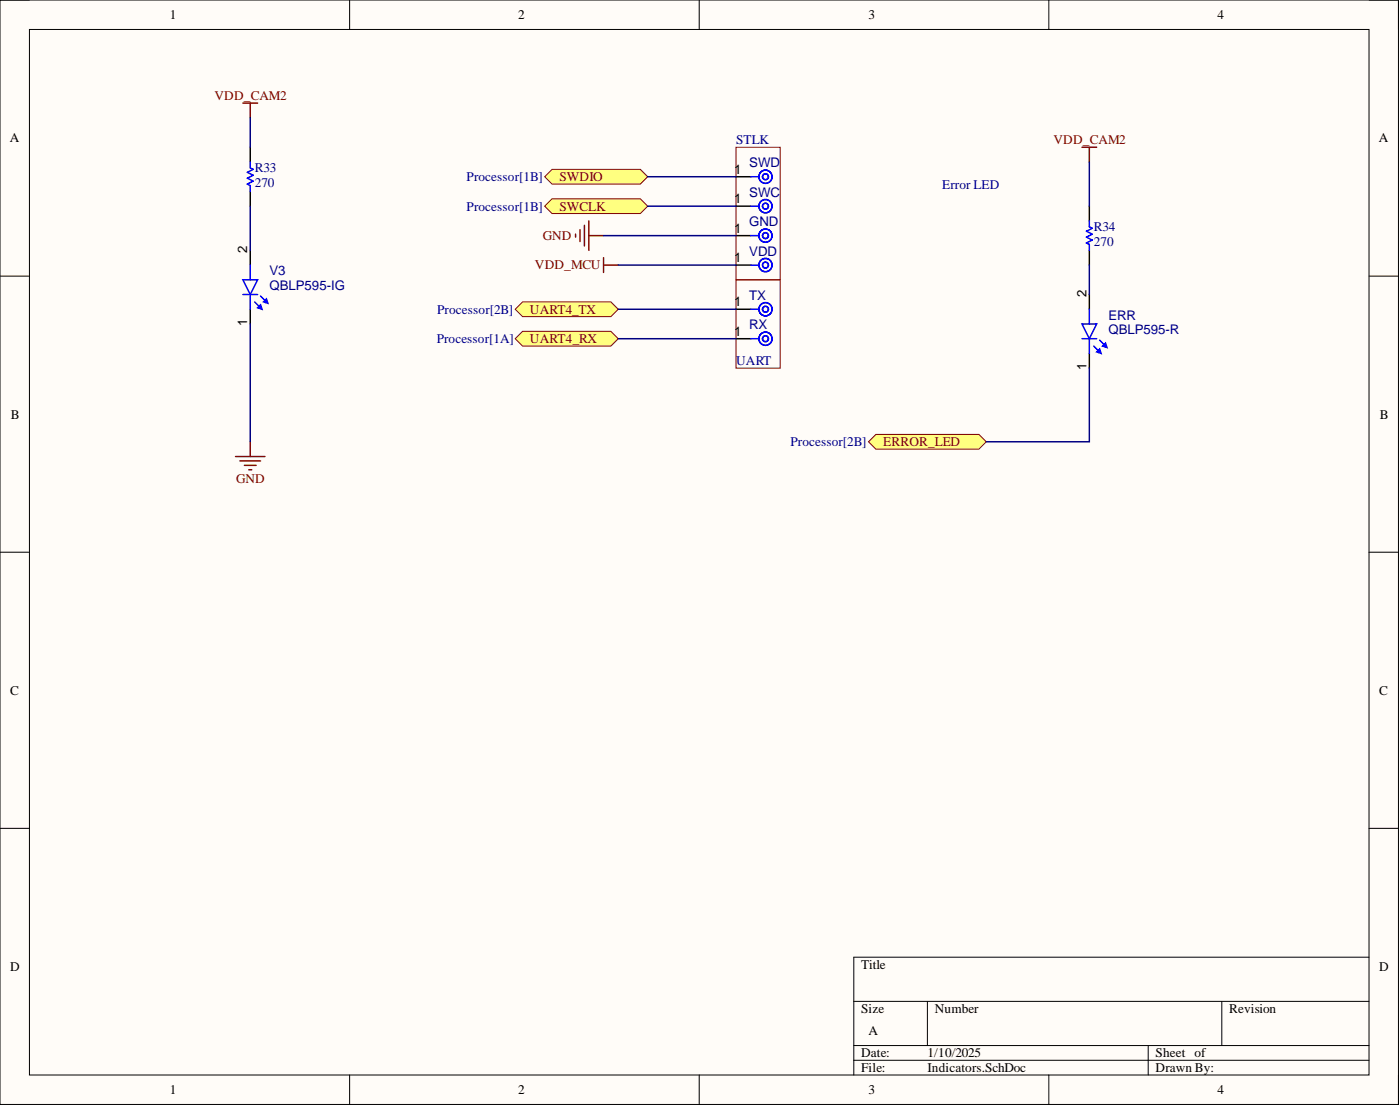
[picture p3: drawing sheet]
<svg xmlns="http://www.w3.org/2000/svg" width="241mm" height="190mm" viewBox="0 0 241 190" stroke-linecap="round" stroke-linejoin="round" font-family="sans-serif">
<path d="M0 0h241v190.2h-241z" fill-rule="evenodd" fill="#fffcf8"/>
<path d="M0 0h241v190.2h-241z" fill="none" stroke="#000" stroke-width=".17"/>
<path d="M5.1 5.1h230.9v180.1h-230.9z" fill-rule="evenodd" fill="#fffcf8"/>
<g fill="none" stroke="#000" stroke-width=".17">
<path d="M0 0h5.1M5.1 5.1h230.9v180.1h-230.9zM60.3 0v5.1M120.5 0v5.1M180.8 0v5.1M236 0h5v5.1M0 47.6h5.1M236 47.6h5M0 95.1h5.1M236 95.1h5M0 142.7h5.1M236 142.7h5"/>
<path d="M147.2 172.5h88.8M159.8 172.5v7.6M210.6 172.5v7.6M236 164.9h-88.8v20.3M60.3 185.2v5M120.5 185.2v5M147.2 180.1h88.8M147.2 182.6h88.8M180.8 185.2v5M197.9 180.1v5.1M241 185.2v5"/>
</g>
<path d="M40.6 78.6h5.1M41.4 79.4h3.5M43.1 76.1v2.5M42.1 80.2h2M42.9 80.9h.5" fill="none" stroke="#800000" stroke-width=".25"/>
<path d="M43.1 43.1v2.6M43.1 53.3v2.5" fill="none" stroke="#000" stroke-width=".25"/>
<path d="M41.9 48.2h2.5l-1.3 2.5zM43.9 52l1 1M44.9 51l1 1" fill="none" stroke="#00f" stroke-width=".25"/>
<path d="M45.4 52l.5-.5 .3 .8z" fill="#00f"/>
<path d="M41.9 50.7h2.5M43.1 45.7v2.5M43.1 50.7v2.6M45.4 52l.5-.5 .3 .8z" fill="none" stroke="#00f" stroke-width=".25"/>
<path d="M44.4 53l.5-.5 .3 .8z" fill="#00f"/>
<path d="M44.4 53l.5-.5 .3 .8zM186.5 55.8h2.5l-1.2 2.5zM188.5 59.6l1 1M189.5 58.6l1 1" fill="none" stroke="#00f" stroke-width=".25"/>
<path d="M187.8 50.7v2.6M187.8 60.9v2.5" fill="none" stroke="#000" stroke-width=".25"/>
<path d="M190 59.6l.5-.5 .3 .8z" fill="#00f"/>
<path d="M186.5 58.3h2.5M187.8 53.3v2.5M187.8 58.3v2.6M190 59.6l.5-.5 .3 .8z" fill="none" stroke="#00f" stroke-width=".25"/>
<path d="M189 60.6l.5-.5 .3 .8z" fill="#00f"/>
<path d="M43.1 27.9v1l.5 .3-1 .5 1 .5-1 .5 1 .5-1 .5 .5 .3v1M187.8 38v1.1l.5 .2-1.1 .5 1.1 .5-1.1 .5 1.1 .5-1.1 .6 .6 .2v1M189 60.6l.5-.5 .3 .8z" fill="none" stroke="#00f" stroke-width=".25"/>
<path d="M41.9 17.8h2.5M43.1 17.8v2.5M100 39.6v2M100.7 38.8v3.6M101.5 38v5.1M186.5 25.4h2.5M187.8 25.4v2.5M99.2 40.3v.5M101.5 40.6h2.5" fill="none" stroke="#800000" stroke-width=".25"/>
<path d="M43.1 25.4v2.5M43.1 33v2.5M187.8 35.5v2.5M187.8 43.1v2.6" fill="none" stroke="#000" stroke-width=".25"/>
<path d="M126.9 25.4h7.6v22.8h-7.6zM126.9 48.2h7.6v15.2h-7.6z" fill="none" stroke="#800000" stroke-width=".17"/>
<path d="M93.9 30.4l1.2-1.2h15.3l1.2 1.2-1.2 1.3h-15.3z" fill-rule="evenodd" fill="#ffff80"/>
<path d="M93.9 30.4l1.2-1.2h15.3l1.2 1.2-1.2 1.3h-15.3z" fill="none" stroke="#800000" stroke-width=".17"/>
<path d="M93.9 35.5l1.2-1.3h15.3l1.2 1.3-1.2 1.3h-15.3z" fill-rule="evenodd" fill="#ffff80"/>
<path d="M93.9 35.5l1.2-1.3h15.3l1.2 1.3-1.2 1.3h-15.3z" fill="none" stroke="#800000" stroke-width=".17"/>
<path d="M149.7 76.1l1.3-1.3h17.7l1.3 1.3-1.3 1.3h-17.7z" fill-rule="evenodd" fill="#ffff80"/>
<path d="M149.7 76.1l1.3-1.3h17.7l1.3 1.3-1.3 1.3h-17.7z" fill="none" stroke="#800000" stroke-width=".17"/>
<path d="M104 44.4v2.5M104 45.7h2.6" fill="none" stroke="#800000" stroke-width=".25"/>
<path d="M88.8 53.3l1.3-1.3h15.2l1.3 1.3-1.3 1.2h-15.2z" fill-rule="evenodd" fill="#ffff80"/>
<path d="M88.8 53.3l1.3-1.3h15.2l1.3 1.3-1.3 1.2h-15.2z" fill="none" stroke="#800000" stroke-width=".17"/>
<path d="M88.8 58.3l1.3-1.2h15.2l1.3 1.2-1.3 1.3h-15.2z" fill-rule="evenodd" fill="#ffff80"/>
<path d="M88.8 58.3l1.3-1.2h15.2l1.3 1.2-1.3 1.3h-15.2z" fill="none" stroke="#800000" stroke-width=".17"/>
<path d="M126.9 35.5h2.5M126.9 30.4h2.5M126.9 53.3h2.5M126.9 58.3h2.5M126.9 45.7h2.5M126.9 40.6h2.5" fill="none" stroke="#000" stroke-width=".25"/>
<g fill="none" stroke="#00f" stroke-width=".25">
<path d="M129.4 35.5h1.3M129.4 30.4h1.3M129.4 53.3h1.3M129.4 58.3h1.3M129.4 45.7h1.3M129.4 40.6h1.3"/>
<circle cx="131.9" cy="30.4" r=".51"/>
<circle cx="131.9" cy="35.5" r=".51"/>
<circle cx="131.9" cy="30.4" r="1.14"/>
<circle cx="131.9" cy="35.5" r="1.14"/>
<circle cx="131.9" cy="45.7" r=".51"/>
<circle cx="131.9" cy="40.6" r=".51"/>
<circle cx="131.9" cy="53.3" r=".51"/>
<circle cx="131.9" cy="58.3" r=".51"/>
<circle cx="131.9" cy="53.3" r="1.14"/>
<circle cx="131.9" cy="40.6" r="1.14"/>
<circle cx="131.9" cy="58.3" r="1.14"/>
<circle cx="131.9" cy="45.7" r="1.14"/>
</g>
<path d="M43.1 20.3v5.1M43.1 35.5v7.6M111.6 30.4h15.3M111.6 35.5h15.3M187.8 27.9v7.6M43.1 55.8v20.3M104 40.6h22.9M106.6 45.7h20.3M106.6 53.3h20.3M106.6 58.3h20.3M187.8 45.7v5M187.8 63.4v12.7h-17.8" fill="none" stroke="#000080" stroke-width=".25"/>
<g font-size="2.3">
<text x="29.3" y="3.3">1</text>
<text x="89.3" y="3.3">2</text>
<text x="149.7" y="3.3">3</text>
<text x="209.8" y="3.3">4</text>
<text x="1.7" y="24.5">A</text>
<text x="126.5" y="29.9">1</text>
<text x="237.7" y="24.5">A</text>
<text x="126.5" y="35">1</text>
<text x="126.5" y="40.1">1</text>
<text x="42.6" y="43.6" transform="rotate(-90 42.6 43.6)">2</text>
<text x="126.5" y="45.2">1</text>
<text x="126.5" y="52.8">1</text>
<text x="187.2" y="51.2" transform="rotate(-90 187.2 51.2)">2</text>
<text x="42.6" y="56.1" transform="rotate(-90 42.6 56.1)">1</text>
<text x="126.5" y="57.8">1</text>
<text x="187.2" y="63.8" transform="rotate(-90 187.2 63.8)">1</text>
<text x="1.9" y="72.1">B</text>
<text x="237.8" y="72.1">B</text>
<text x="1.8" y="119.6">C</text>
<text x="237.7" y="119.6">C</text>
<text x="1.8" y="167.2">D</text>
<text x="148.4" y="166.9">Title</text>
<text x="237.7" y="167.2">D</text>
<text x="148.4" y="174.5">Size</text>
<text x="149.7" y="178.3">A</text>
<text x="161.1" y="174.5">Number</text>
<text x="211.9" y="174.5">Revision</text>
<text x="148.4" y="182.1">Date:</text>
<text x="148.4" y="184.7">File:</text>
<text x="159.8" y="182.1">1/10/2025</text>
<text x="159.8" y="184.7">Indicators.SchDoc</text>
<text x="199.2" y="182.1">Sheet of</text>
<text x="199.2" y="184.7">Drawn By:</text>
<text x="29.3" y="188.5">1</text>
<text x="89.3" y="188.5">2</text>
<text x="149.7" y="188.5">3</text>
<text x="209.8" y="188.5">4</text>
</g>
<g font-size="2.3" fill="#800000">
<text x="37" y="17.3">VDD_CAM2</text>
<text x="181.6" y="24.9">VDD_CAM2</text>
<text x="96.4" y="31.2">SWDIO</text>
<text x="93.5" y="41.3">GND</text>
<text x="96.4" y="36.3">SWCLK</text>
<text x="92.2" y="46.4">VDD_MCU</text>
<text x="91.3" y="54">UART4_TX</text>
<text x="91.3" y="59.1">UART4_RX</text>
<text x="152.2" y="76.9">ERROR_LED</text>
<text x="40.7" y="83.2">GND</text>
</g>
<g font-size="2.3" fill="#000080">
<text x="43.9" y="29.7">R33</text>
<text x="126.9" y="24.9">STLK</text>
<text x="129.1" y="28.8">SWD</text>
<text x="43.9" y="32.2">270</text>
<text x="80.4" y="31.2">Processor[1B]</text>
<text x="129.1" y="33.9">SWC</text>
<text x="162.4" y="32.5">Error LED</text>
<text x="80.4" y="36.3">Processor[1B]</text>
<text x="129.1" y="39">GND</text>
<text x="188.5" y="39.8">R34</text>
<text x="46.4" y="47.4">V3</text>
<text x="129.1" y="44.1">VDD</text>
<text x="188.5" y="42.4">270</text>
<text x="46.4" y="50">QBLP595-IG</text>
<text x="129.1" y="51.7">TX</text>
<text x="75.3" y="59.1">Processor[1A]</text>
<text x="75.4" y="54">Processor[2B]</text>
<text x="129.1" y="56.7">RX</text>
<text x="191.1" y="55">ERR</text>
<text x="191.1" y="57.6">QBLP595-R</text>
<text x="126.9" y="62.9">UART</text>
<text x="136.2" y="76.9">Processor[2B]</text>
</g>
</svg>
